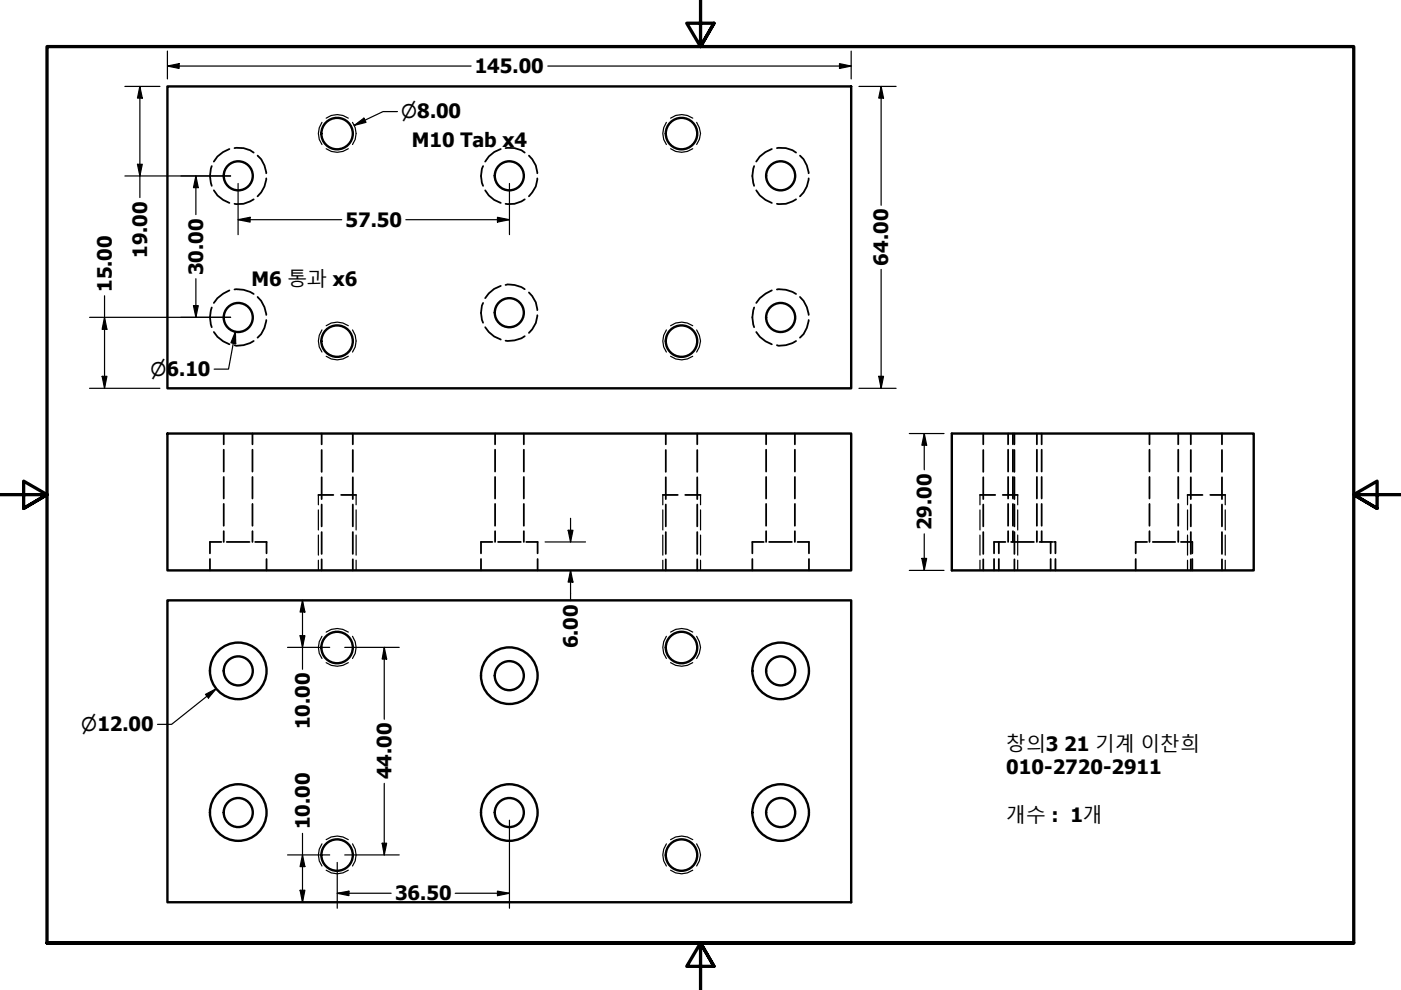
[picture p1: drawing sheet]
<svg xmlns="http://www.w3.org/2000/svg" width="297mm" height="210mm" viewBox="0 0 297 210" stroke-linecap="round" stroke-linejoin="round" font-family="sans-serif">
<!-- layer: Hidden (ANSI) -->
<g fill="none" stroke="#000" stroke-width=".38">
<path d="M44.9 35.2a6 6 0 0 0 0 4.2M48.6 31.6l-1.3 .6-1.2 1-.8 1.1M49.7 31.4a5.2 5.2 0 0 1 4.1 1M54.6 33a5.6 5.6 0 0 1 1.9 3.7M56.5 37.8a5.6 5.6 0 0 1-1.9 3.8M102.4 35.2a5.2 5.2 0 0 0 0 4.2M106.2 31.6l-1.4 .6-1.2 1-.7 1.1M107.2 31.4a5.2 5.2 0 0 1 4.1 1M112.1 33a5.1 5.1 0 0 1 1.8 3.7M113.9 37.8a5.1 5.1 0 0 1-1.8 3.8M159.9 35.2a6 6 0 0 0 0 4.2M163.6 31.6l-1.3 .6-1.2 1-.8 1.1"/>
<path d="M164.7 31.4a5.2 5.2 0 0 1 4.1 1M169.6 33a5.6 5.6 0 0 1 1.8 3.7M171.4 37.8a5.6 5.6 0 0 1-1.8 3.8M45.3 40.4l.8 1 1.2 1 1.3 .6M53.8 42.3a5.2 5.2 0 0 1-4.1 .9M102.9 40.4l.7 1 1.2 1 1.4 .6M111.3 42.3a5.2 5.2 0 0 1-4.1 .9M160.3 40.4l.8 1 1.2 1 1.3 .6M168.8 42.3a5.2 5.2 0 0 1-4.1 .9M44.9 65.2a6 6 0 0 0 0 4.2M45.3 70.4l.8 1 1.2 1 1.3 .6M48.6 61.6l-1.3 .7-1.2 .9-.8 1"/>
<path d="M49.7 61.4a6 6 0 0 1 4.1 .9M53.8 72.3a5.5 5.5 0 0 1-4.1 .9M54.6 63a5.9 5.9 0 0 1 1.9 3.8M56.5 67.9a5.6 5.6 0 0 1-1.9 3.7M102.4 64.2a5.2 5.2 0 0 0 0 4.2M102.9 69.4l.7 1 1.2 .9 1.4 .7M106.2 60.6l-1.4 .6-1.2 1-.7 1M107.2 60.4a5.5 5.5 0 0 1 4.1 .9M111.3 71.3a6 6 0 0 1-4.1 .9M112.1 62a5.1 5.1 0 0 1 1.8 3.8M113.9 66.8a5.1 5.1 0 0 1-1.8 3.8M159.9 65.2a6 6 0 0 0 0 4.2"/>
<path d="M160.3 70.4l.8 1 1.2 1 1.3 .6M163.6 61.6l-1.3 .7-1.2 .9-.8 1M164.7 61.4a6 6 0 0 1 4.1 .9M168.8 72.3a5.5 5.5 0 0 1-4.1 .9M169.6 63a5.9 5.9 0 0 1 1.8 3.8M171.4 67.9a5.6 5.6 0 0 1-1.8 3.7M47.4 91.9v2.3M47.4 95.3v4.7M53.5 91.9v2.3M53.5 95.3v4.7M68.2 91.9v2.3M68.2 95.4v4.6"/>
<path d="M74.8 91.9v2.3M74.8 95.4v4.6M105 91.9v2.3M105 95.3v4.7M111.1 91.9v2.3M111.1 95.3v4.7M141.2 91.9v2.3M141.2 95.4v4.6M147.8 91.9v2.3M147.8 95.4v4.6M162.4 91.9v2.3M162.4 95.3v4.7"/>
<path d="M168.5 91.9v2.3M168.5 95.3v4.7M208.5 91.9v2.3M208.5 95.4v4.6M213.7 91.9v2.3M213.7 95.3v4.7M214.8 91.9v2.3M214.8 95.3v4.7M215.1 91.9v2.3M215.1 95.4v4.6M219.8 91.9v2.3M219.8 95.3v4.7"/>
<path d="M220.9 91.9v2.3M220.9 95.3v4.7M243.7 91.9v2.3M243.7 95.3v4.7M249.8 91.9v2.3M249.8 95.3v4.7M252.5 91.9v2.3M252.5 95.4v4.6M259.1 91.9v2.3M259.1 95.4v4.6M44.5 118.5v2.4M46.9 114.9h-2.4v2.4"/>
<path d="M47.4 101.1v4.6M47.4 106.8v4.7M47.4 112.6v2.3M48.1 114.9h4.8M53.5 101.1v4.6M53.5 106.8v4.7M53.5 112.6v2.3M54.1 114.9h2.4v2.4M56.5 118.5v2.4M67.5 104.9h3.2M68.2 101.2v4.6M68.2 107v4.6"/>
<path d="M68.2 112.8v4.6M68.2 118.6v2.3M72.3 104.9h3.2M74.8 101.2v4.6M74.8 107v4.6M74.8 112.8v4.6M74.8 118.6v2.3M102 118.5v2.4M104.4 114.9h-2.4v2.4M105 101.1v4.6M105 106.8v4.7M105 112.6v2.3"/>
<path d="M105.6 114.9h4.8M111.1 101.1v4.6M111.1 106.8v4.7M111.1 112.6v2.3M111.6 114.9h2.4v2.4M114 118.5v2.4M140.5 104.9h3.2M141.2 101.2v4.6M141.2 107v4.6M141.2 112.8v4.6M141.2 118.6v2.3M145.3 104.9h3.2"/>
<path d="M147.8 101.2v4.6M147.8 107v4.6M147.8 112.8v4.6M147.8 118.6v2.3M159.5 118.5v2.4M161.9 114.9h-2.4v2.4M162.4 101.1v4.6M162.4 106.8v4.7M162.4 112.6v2.3M163.1 114.9h4.8M168.5 101.1v4.6M168.5 106.8v4.7"/>
<path d="M168.5 112.6v2.3M169.1 114.9h2.4v2.4M171.5 118.5v2.4M207.8 104.9h3.2M208.5 101.2v4.6M208.5 107v4.6M208.5 112.8v4.6M208.5 118.6v2.3M210.8 118.5v2.4M211.8 114.9v2.4M211.8 118.5v2.4M212.6 104.9h3.2"/>
<path d="M213.2 114.9h-2.4v2.4M213.7 101.1v4.6M213.7 106.8v4.7M213.7 112.6v2.3M214.4 114.9h4.8M214.8 101.1v4.6M214.8 106.8v4.7M214.8 112.6v2.3M215.1 101.2v4.6M215.1 107v4.6M215.1 112.8v4.6M215.1 118.6v2.3"/>
<path d="M219.8 101.1v4.6M219.8 106.8v4.7M219.8 112.6v2.3M220.4 114.9h2.7M220.9 101.1v4.6M220.9 106.8v4.7M220.9 112.6v2.3M222.8 114.9v2.4M222.8 118.5v2.4M223.5 114.9h.3v2.4M223.8 118.5v2.4M240.8 118.5v2.4"/>
<path d="M243.2 114.9h-2.4v2.4M243.7 101.1v4.6M243.7 106.8v4.7M243.7 112.6v2.3M244.4 114.9h4.8M249.8 101.1v4.6M249.8 106.8v4.7M249.8 112.6v2.3M250.4 114.9h2.4v2.4M251.8 104.9h3.2M252.5 101.2v4.6M252.5 107v4.6"/>
<path d="M252.5 112.8v4.6M252.5 118.6v2.3M252.8 118.5v2.4M256.6 104.9h3.2M259.1 101.2v4.6M259.1 107v4.6M259.1 112.8v4.6M259.1 118.6v2.3"/>
</g>
<!-- layer: Hidden Narrow (ANSI) -->
<g fill="none" stroke="#000" stroke-width=".25">
<path d="M68.3 25.9a4 4 0 0 0 0 4.7M69.2 25.1a4 4 0 0 1 4.7 0M69.2 31.5a4 4 0 0 0 4.7 0M74.7 25.9a4 4 0 0 1 0 4.7M141.3 25.9a4 4 0 0 0 0 4.7M142.2 25.1a4 4 0 0 1 4.7 0M142.2 31.5a4 4 0 0 0 4.7 0M147.7 25.9a3.8 3.8 0 0 1 0 4.7M68.3 69.9a4 4 0 0 0 0 4.7M69.2 69.1a4 4 0 0 1 4.7 0M69.2 75.5a4 4 0 0 0 4.7 0M74.7 69.9a4 4 0 0 1 0 4.7"/>
<path d="M141.3 69.9a4 4 0 0 0 0 4.7M142.2 69.1a4 4 0 0 1 4.7 0M142.2 75.5a4 4 0 0 0 4.7 0M147.7 69.9a3.8 3.8 0 0 1 0 4.7M67.5 104.9v2.1M67.5 108.1v4.3M67.5 113.4v4.3M67.5 118.8v2.1M75.5 104.9v2.1M75.5 108.1v4.3M75.5 113.4v4.3M75.5 118.8v2.1"/>
<path d="M140.5 104.9v2.1M140.5 108.1v4.3M140.5 113.4v4.3M140.5 118.8v2.1M148.5 104.9v2.1M148.5 108.1v4.3M148.5 113.4v4.3M148.5 118.8v2.1M207.8 104.9v2.1M207.8 108.1v4.3M207.8 113.4v4.3M207.8 118.8v2.1"/>
<path d="M215.8 104.9v2.1M215.8 108.1v4.3M215.8 113.4v4.3M215.8 118.8v2.1M251.8 104.9v2.1M251.8 108.1v4.3M251.8 113.4v4.3M251.8 118.8v2.1M259.8 104.9v2.1M259.8 108.1v4.3M259.8 113.4v4.3M259.8 118.8v2.1"/>
<path d="M68.3 134.9a4 4 0 0 0 0 4.7M69.2 134a4 4 0 0 1 4.7 0M74.7 134.9a4 4 0 0 1 0 4.7M141.3 134.9a4 4 0 0 0 0 4.7M142.2 134a4 4 0 0 1 4.7 0M147.7 134.9a3.8 3.8 0 0 1 0 4.7M69.2 140.5a4 4 0 0 0 4.7 0M142.2 140.5a4 4 0 0 0 4.7 0M68.3 178.9a4 4 0 0 0 0 4.7M69.2 178a4 4 0 0 1 4.7 0M74.7 178.9a4 4 0 0 1 0 4.7M141.3 178.9a4 4 0 0 0 0 4.7"/>
<path d="M142.2 178a4 4 0 0 1 4.7 0M147.7 178.9a3.8 3.8 0 0 1 0 4.7M69.2 184.5a4 4 0 0 0 4.7 0M142.2 184.5a4 4 0 0 0 4.7 0"/>
</g>
<!-- layer: Visible (ANSI) -->
<g fill="none" stroke="#000" stroke-width=".51">
<path d="M35.5 18.3h145v64h-145zM35.5 91.9h145v29h-145zM201.8 91.9h64v29h-64zM35.5 127.3h145v64h-145z"/>
<circle cx="50.5" cy="37.3" r="3.1"/>
<circle cx="71.5" cy="28.3" r="3.3"/>
<circle cx="108" cy="37.3" r="3.1"/>
<circle cx="144.5" cy="28.3" r="3.3"/>
<circle cx="165.5" cy="37.3" r="3.1"/>
<circle cx="50.5" cy="67.3" r="3.1"/>
<circle cx="71.5" cy="72.3" r="3.3"/>
<circle cx="108" cy="66.3" r="3.1"/>
<circle cx="144.5" cy="72.3" r="3.3"/>
<circle cx="165.5" cy="67.3" r="3.1"/>
<circle cx="71.5" cy="137.3" r="3.3"/>
<circle cx="144.5" cy="137.3" r="3.3"/>
<circle cx="50.5" cy="142.2" r="3.1"/>
<circle cx="50.5" cy="142.2" r="6"/>
<circle cx="108" cy="143.3" r="3.1"/>
<circle cx="108" cy="143.3" r="6"/>
<circle cx="165.5" cy="142.2" r="3.1"/>
<circle cx="165.5" cy="142.2" r="6"/>
<circle cx="50.5" cy="172.3" r="3.1"/>
<circle cx="50.5" cy="172.3" r="6"/>
<circle cx="108" cy="172.3" r="3.1"/>
<circle cx="108" cy="172.3" r="6"/>
<circle cx="165.5" cy="172.3" r="3.1"/>
<circle cx="165.5" cy="172.3" r="6"/>
<circle cx="71.5" cy="181.3" r="3.3"/>
<circle cx="144.5" cy="181.3" r="3.3"/>
</g>
<!-- layer: Border (ANSI) -->
<path d="M148.5 -.1v10l-2.9-5h5.8l-2.9 5 2.9-5M0 104.9h10l-5-2.9v5.8l5-2.9-5 2.9M297 104.9h-10l5-2.9v5.8l-5-2.9 5 2.9M10 199.9v-190h277v190h-277h277M151.4 204.9l-2.9-5 2.9 5h-5.8l2.9-5v10" fill="none" stroke="#000" stroke-width=".7"/>
<!-- layer: Dimension (ANSI) -->
<g fill="none" stroke="#000" stroke-width=".25">
<path d="M26.5 18.3h7.4M29.7 18.3l.5 2.5h-1.1zM29.7 18.3v23.6M35.5 14l2.5-.5v1zM35.5 14h64.4M35.5 10.8v5.9M116.1 14h64.4M178 13.5l2.5 .5-2.5 .5zM180.5 10.8v5.9M182.1 18.3h7.9M186.8 18.3l.5 2.5h-1zM186.8 18.3v25.2"/>
<path d="M26.5 37.3h22.4M29.1 34.8h1.1l-.5 2.5zM41.5 37.3l.5 2.5h-1zM41.5 37.3v8.2M50.5 38.9v10.9M75.1 26.6l2.1-1.5 .4 .8zM84.3 23.7h-3.1l-6.1 2.9M108 38.9v10.9M41.5 59.1v8.2M50.5 46.6l2.5-.5v1zM50.5 46.6h22M86 46.6h22"/>
<path d="M105.5 46.1l2.5 .5-2.5 .5zM186.8 57.1v25.2M19 67.3h29.9M21.7 79.8h1l-.5 2.5zM22.2 67.3l.5 2.5h-1zM22.2 62.7v19.6M41 64.8h1l-.5 2.5zM49.9 70.3l.1 2.6-1-.2zM49.9 70.3l-1.4 8h-3.1M186.3 79.8h1l-.5 2.5zM19 82.3h14.9M182.1 82.3h7.9"/>
<path d="M192.8 91.9h7.4M196 91.9l.5 2.5h-1zM196 91.9v7.7M115.6 114.9h8.5M120.5 112.4h1l-.5 2.5zM121 109.9v5M195.5 118.4h1l-.5 2.5zM196 113.2v7.7M61 137.3h8.9M63.6 134.8h1l-.5 2.5zM64.1 127.3l.5 2.5h-1zM64.1 127.3v14.6"/>
<path d="M73.1 137.3h11.5M81.5 137.3l.5 2.4h-1zM81.5 137.3v15.2M121 120.9l.5 2.5h-1zM121 120.9v6.5M192.8 120.9h7.4M43.6 147.2l2.2-1.2-1.6 2zM45.8 146l-9.4 7.6h-3M64.1 176.7v14.6M81 178.8h1l-.5 2.5zM81.5 166.1v15.2M108 173.9v18.7"/>
<path d="M61 181.3h8.9M63.6 188.8h1l-.5 2.5zM64.1 181.3l.5 2.4h-1zM71.5 189.4l2.5-.5v1zM71.5 189.4h11.4M71.5 182.9v9.7M73.1 181.3h11.5M96.5 189.4h11.5M105.5 188.9l2.5 .5-2.5 .5z"/>
</g>
<g fill="#000">
<path d="M35.5 14l2.5-.5v1zM178 13.5l2.5 .5-2.5 .5zM29.1 34.8h1.1l-.5 2.5zM29.7 18.3l.5 2.5h-1.1zM41.5 37.3l.5 2.5h-1zM75.1 26.6l2.1-1.5 .4 .8zM186.8 18.3l.5 2.5h-1zM50.5 46.6l2.5-.5v1zM105.5 46.1l2.5 .5-2.5 .5zM21.7 79.8h1l-.5 2.5zM22.2 67.3l.5 2.5h-1zM41 64.8h1l-.5 2.5z"/>
<path d="M49.9 70.3l.1 2.6-1-.2zM186.3 79.8h1l-.5 2.5zM196 91.9l.5 2.5h-1zM120.5 112.4h1l-.5 2.5zM195.5 118.4h1l-.5 2.5zM63.6 134.8h1l-.5 2.5zM64.1 127.3l.5 2.5h-1zM81.5 137.3l.5 2.4h-1zM121 120.9l.5 2.5h-1zM43.6 147.2l2.2-1.2-1.6 2zM81 178.8h1l-.5 2.5zM63.6 188.8h1l-.5 2.5z"/>
<path d="M64.1 181.3l.5 2.4h-1zM71.5 189.4l2.5-.5v1zM105.5 188.9l2.5 .5-2.5 .5z"/>
</g>
<g font-size="4.2">
<text x="100.6" y="15.5">145.00</text>
<text x="87.3" y="31.1">M10 Tab x4</text>
<text x="73.3" y="48.1">57.50</text>
<text x="31.2" y="54.7" transform="rotate(-90 31.2 54.7)">19.00</text>
<text x="43.1" y="58.3" transform="rotate(-90 43.1 58.3)">30.00</text>
<text x="188.3" y="56.3" transform="rotate(-90 188.3 56.3)">64.00</text>
<text x="23.7" y="61.9" transform="rotate(-90 23.7 61.9)">15.00</text>
<text x="53.3" y="60.6">M6 통과 x6</text>
<text x="197.5" y="112.4" transform="rotate(-90 197.5 112.4)">29.00</text>
<text x="122.5" y="137.4" transform="rotate(-90 122.5 137.4)">6.00</text>
<text x="65.7" y="154.7" transform="rotate(-90 65.7 154.7)">10.00</text>
<text x="213.4" y="159.2">창의3</text>
<text x="225.6" y="159.2">21 기계 이찬희</text>
<text x="83" y="165.3" transform="rotate(-90 83 165.3)">44.00</text>
<text x="213.4" y="164.2">010-2720-2911</text>
<text x="65.7" y="175.9" transform="rotate(-90 65.7 175.9)">10.00</text>
<text x="213.4" y="174.2">개수 : 1개</text>
<text x="83.8" y="190.9">36.50</text>
</g>
<g font-size="3.9">
<text x="85.1" y="25.1">⌀8.00</text>
<text x="31.9" y="79.7">⌀6.10</text>
<text x="17.2" y="155">⌀12.00</text>
</g>
</svg>
